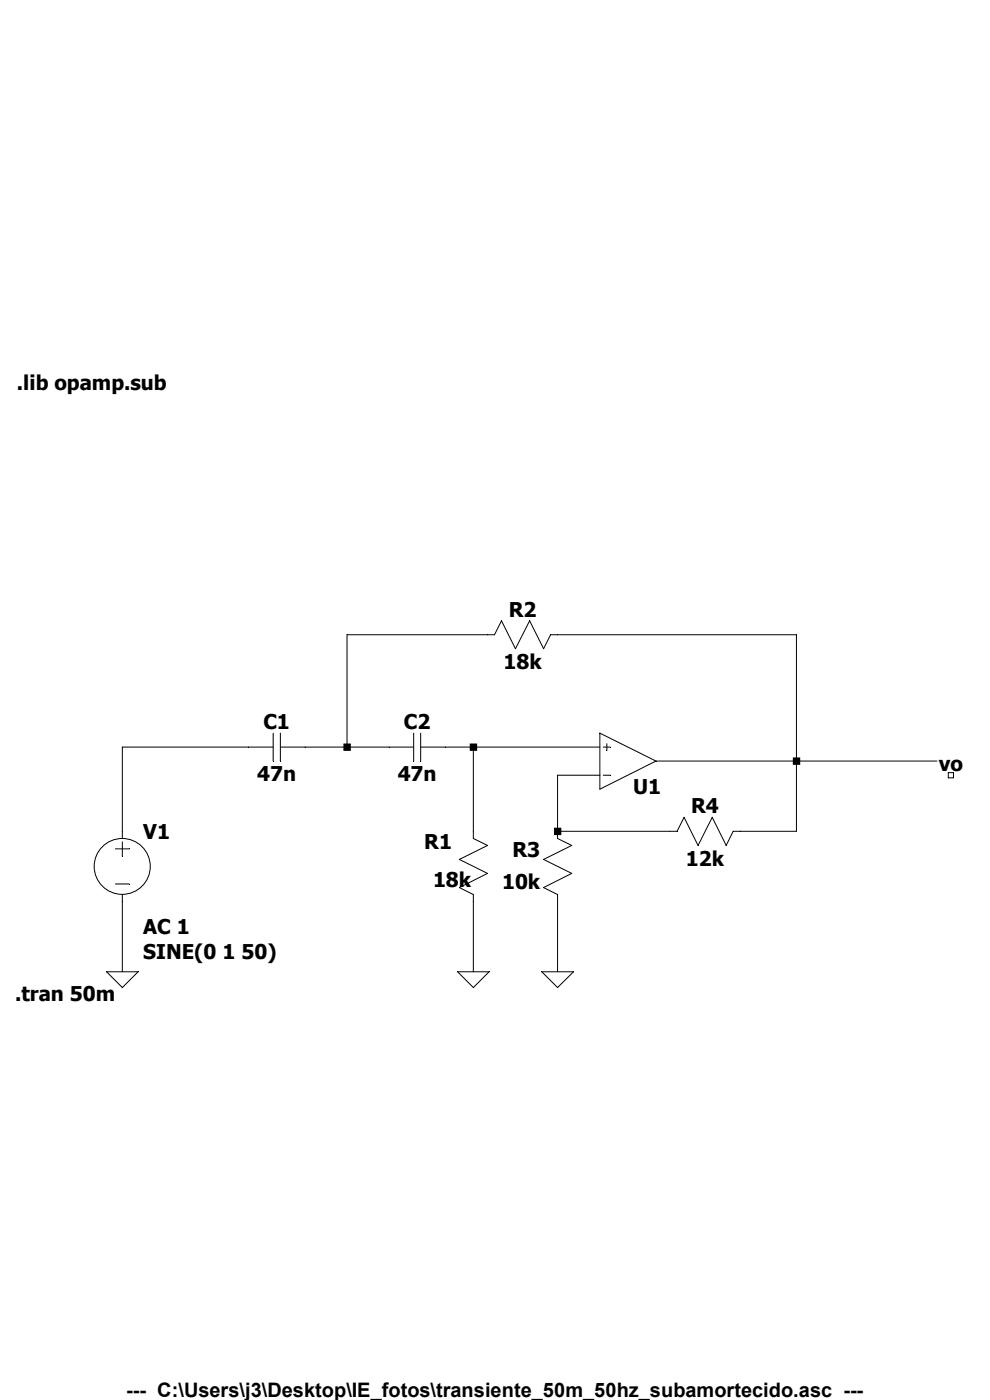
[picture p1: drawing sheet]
<svg xmlns="http://www.w3.org/2000/svg" width="210mm" height="297mm" viewBox="0 0 210 297" stroke-linecap="round" stroke-linejoin="round" font-family="sans-serif">
<g fill="none" stroke="#000" stroke-width=".21">
<path d="M58 158.5h-32v19.4M58 155.5v6M59.5 158.5h28.3M59.5 155.5v6M73.6 158.5v-23.8h31.3l1.5-3 2.9 5.9 3.1-5.9 2.9 5.9 1.5-2.9h52.2v41.7h-13.5l-1.4 3-3-6-3 6-3-6-1.5 3h-25.3M87.8 155.5v6M89.2 158.5h38.1M89.2 155.5v6M100.4 158.5v19.4l3 1.5-5.9 2.9 5.9 3-5.9 3 2.9 1.5v16.4M127.3 155.5l11.8 6-11.8 5.9zM128 158.5h1.5M128.7 157.8v1.5"/>
<path d="M26 178.6v3M127.3 164.5h-9v13.4l3 1.5-6 2.9 6 3-6 3 3 1.5v16.4M128 164.5h1.5M139.1 161.5h59.7M201.2 163.9h1.1v1.1h-1.1zM24.5 180.1h2.9M24.5 187.5h2.9M26 189.8v16.4M22.6 206.2h6.7l-3.3 3.3zM97.1 206.2h6.7l-3.4 3.3zM114.9 206.2h6.8l-3.4 3.3z"/>
<circle cx="25.9" cy="183.8" r="5.9"/>
</g>
<path d="M72.9 157.7h1.5v1.6h-1.5zM99.7 157.7h1.5v1.6h-1.5zM117.5 175.6h1.6v1.6h-1.6zM168.2 160.7h1.6v1.6h-1.6z" fill-rule="evenodd" fill="#000"/>
<g font-size="4.3">
<text x="3.6" y="82.8">.lib opamp.sub</text>
<text x="107.9" y="130.8">R2</text>
<text x="106.8" y="141.9">18k</text>
<text x="55.9" y="154.6">C1</text>
<text x="85.7" y="154.6">C2</text>
<text x="54.6" y="165.8">47n</text>
<text x="84.4" y="165.8">47n</text>
<text x="199.1" y="163.6">vo</text>
<text x="134.3" y="168.4">U1</text>
<text x="146.6" y="172.5">R4</text>
<text x="30.4" y="178.1">V1</text>
<text x="90" y="180.2">R1</text>
<text x="108.7" y="181.8">R3</text>
<text x="145.5" y="183.7">12k</text>
<text x="91.9" y="188.2">18k</text>
<text x="106.5" y="188.6">10k</text>
<text x="30.4" y="203.5">SINE(0 1 50)</text>
<text x="30.4" y="198.2">AC 1</text>
<text x="3.2" y="212.4">.tran 50m</text>
</g>
<text font-size="4.2" x="26.8" y="296.3">--- C:\Users\j3\Desktop\IE_fotos\transiente_50m_50hz_subamortecido.asc ---</text>
</svg>
